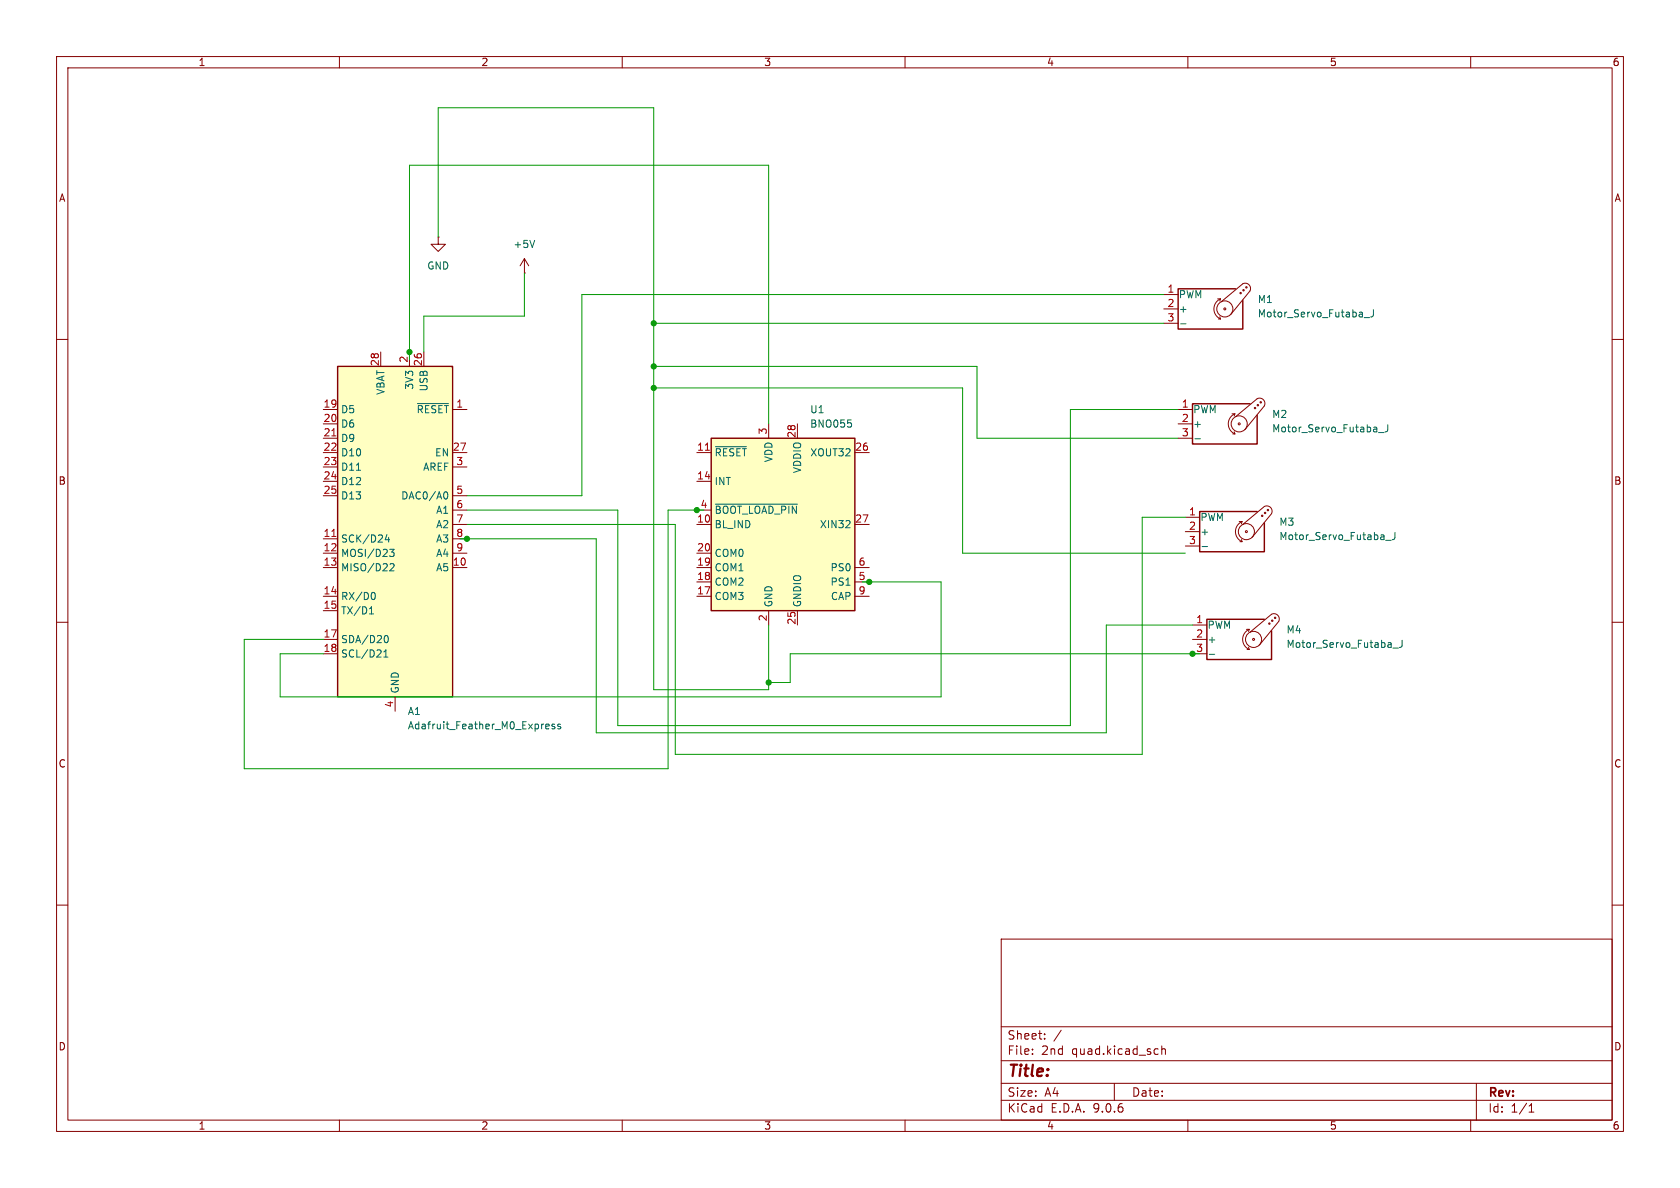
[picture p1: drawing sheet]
<svg xmlns="http://www.w3.org/2000/svg" width="297mm" height="210mm" viewBox="0 0 297 210" stroke-linecap="round" stroke-linejoin="round" font-family="sans-serif">
<g fill="none" stroke="#840000" stroke-width=".18">
<path d="M10 10h277v190h-277zM12 12h273v186h-273zM60 10v2M110 10v2M160 10v2M210 10v2M260 10v2M10 60h2M285 60h2M10 110h2M285 110h2M10 160h2"/>
<path d="M177 166h108v32h-108zM285 160h2M60 198v2M110 198v2M160 198v2M177 194.5h108M177 191.5h108M177 187.5h108M177 181.5h108M182.5 186.3v.1M182.5 185.5v.1M184.7 183.6v.1"/>
<path d="M184.7 182.8v.1M187.6 182.1l-1.3 2M197 191.5v3M204.6 185.4l.1 .1M204.7 186.3l-.1 .1M205.4 184.9v1.5M205.4 185.5l.2-.1 .4 .1v.9M210 198v2M260 198v2M261 191.5v6.5M270.3 196.6h.9M270.3 195.5l.4-.4v1.5"/>
</g>
<path d="M59.7 64.8h20.3v58.4h-20.3z" fill="#ffffc2"/>
<path d="M218.4 51.1h-10.1v7.1h11.4v-5.1M59.7 64.8h20.3v58.4h-20.3zM221 71.4h-10.2v7.1h11.4v-5.1M222.2 90.4h-10.1v7.1h11.4v-5M223.5 109.5h-10.1v7.1h11.4v-5.1" fill="none" stroke="#840000" stroke-width=".25"/>
<g fill="none" stroke="#840000" stroke-width=".18">
<path d="M77.5 41.9v1.3h1.2l-1.2 1.3-1.3-1.3h1.3M77.5 41.9h.1M92.7 48.3h.1M92.7 45.7l-.8 1.3M92.7 45.7l.8 1.3M92.7 45.7v2.6M205.7 52.1h2.6M205.7 54.6h2.6M205.7 57.2h2.6M215.3 52.8h.5M215.4 56.4h.4M215.6 56l.2 .4"/>
<path d="M215.8 52.8a1.94 1.94 0 0 0-1.2 1.8 1.94 1.94 0 0 0 1.2 1.8M215.8 52.8l-.2 .4M215.9 53.3l3.8-3.1a.94 .94 0 0 1 1.1 .1 .94 .94 0 0 1 .2 1.1l-3.4 4.2M57.1 72.4h2.6M57.1 74.9h2.6M57.1 77.5h2.6M67.3 62.2v2.6M72.4 62.2v2.6M74.9 62.2v2.6M80 72.4h2.5M208.3 72.4h2.5M208.3 74.9h2.5"/>
<path d="M208.3 77.5h2.5M217.8 73.2h.5M217.9 76.7h.4M218.2 76.3l.1 .4M218.3 73.2a1.94 1.94 0 0 0-1.2 1.7 1.94 1.94 0 0 0 1.2 1.8M218.3 73.2l-.1 .3M223.5 71.8a.94 .94 0 0 0-.2-1.1 .94 .94 0 0 0-1.1-.2l-3.8 3.2M223.5 71.8l-3.4 4.1M57.1 80h2.6M57.1 82.6h2.6M57.1 85.1h2.6M57.1 87.6h2.6"/>
<path d="M57.1 95.3h2.6M57.1 97.8h2.6M80 80h2.5M80 82.6h2.5M80 87.6h2.5M80 95.3h2.5M80 97.8h2.5M80 90.2h2.5M80 92.7h2.5M209.5 91.4h2.6M209.5 94h2.6M209.5 96.5h2.6"/>
<path d="M219.1 92.2h.5M219.2 95.8h.4M219.5 95.4l.1 .4M219.6 92.2a1.94 1.94 0 0 0-1.2 1.8 1.94 1.94 0 0 0 1.2 1.8M219.6 92.2l-.1 .4M224.8 90.8a.94 .94 0 0 0-.2-1.1 .94 .94 0 0 0-1.1-.2l-3.8 3.2M224.8 90.8l-3.4 4.2M57.1 100.3h2.6M57.1 105.4h2.6M57.1 108h2.6M57.1 113h2.6M57.1 115.6h2.6"/>
<path d="M80 100.3h2.5M210.8 113h2.6M210.8 115.6h2.6M210.8 110.5h2.6M220.3 111.3h.6M220.5 114.8h.4M220.7 114.4l.2 .4M220.9 111.3a1.94 1.94 0 0 0-1.2 1.7 1.94 1.94 0 0 0 1.2 1.8M220.9 111.3l-.2 .3M221 111.8l3.8-3.2a.94 .94 0 0 1 1.1 .2 .94 .94 0 0 1 .2 1.1l-3.5 4.1M69.8 123.2v2.5"/>
<circle cx="216.5" cy="54.6" r=".18"/>
<circle cx="216.5" cy="54.6" r="1.42"/>
<circle cx="219.3" cy="51.8" r=".13"/>
<circle cx="219.8" cy="51.3" r=".13"/>
<circle cx="220.3" cy="50.8" r=".13"/>
<circle cx="219.1" cy="74.9" r=".18"/>
<circle cx="219.1" cy="74.9" r="1.42"/>
<circle cx="221.9" cy="72.1" r=".13"/>
<circle cx="222.4" cy="71.6" r=".13"/>
<circle cx="222.9" cy="71.1" r=".13"/>
<circle cx="220.3" cy="94" r=".18"/>
<circle cx="220.3" cy="94" r="1.42"/>
<circle cx="223.1" cy="91.2" r=".13"/>
<circle cx="223.6" cy="90.7" r=".13"/>
<circle cx="224.2" cy="90.2" r=".13"/>
<circle cx="221.6" cy="113" r=".18"/>
<circle cx="221.6" cy="113" r="1.42"/>
<circle cx="224.4" cy="110.2" r=".13"/>
<circle cx="224.9" cy="109.7" r=".13"/>
<circle cx="225.4" cy="109.2" r=".13"/>
</g>
<path d="M58.7 77.1h.7M58.7 94.8h.7" fill="none" stroke="#a90000" stroke-width=".18"/>
<g fill="none" stroke="#006464" stroke-width=".18">
<path d="M94.5 42.5l-.4 1.3M208.7 57.2h1M241.2 56.1h.9M242.8 54.8v.9a.41 .41 0 0 1-.5 .3M73.8 71.3h5.5M211.2 77.6h1M243.7 76.5h1M245.3 75.1v.9a.41 .41 0 0 1-.4 .3M63 83.1h.7M68.4 94.5l-.3 .9h.8M68.7 95v.8M68.9 97.1h.8l-.5 .5 .4 .1v.5l-.2 .2-.5-.1"/>
<path d="M68.9 99.8l.5-.2 .3 .4-.8 .9h.8M78.7 86.9a.68 .68 0 0 1 .5 .7 .68 .68 0 0 1-.5 .6M212.5 96.6h1M245 95.5h.9M246.6 94.1v.9a.41 .41 0 0 1-.5 .4M65.3 108.5h.7M65.4 107.6l.3-.3v1.2M65.9 104.7a.68 .68 0 0 1 .5 .7 .68 .68 0 0 1-.5 .6M67.9 116.1h.7M67.9 115.2l.3-.3v1.2M68.1 112.4l.1-.1a.68 .68 0 0 1 .5 .7 .68 .68 0 0 1-.5 .6l-.1-.1M213.8 115.7h1"/>
<path d="M246.2 114.6h1M247.9 113.2v.9a.41 .41 0 0 1-.5 .3M96.5 128.8h.5M96.5 128.1l.4-.1 .2 .3-.6 .1M98 128.1l-.3-.1-.1 .2v.2l.4 .1v.3h-.4M99.1 128.1l-.3-.1-.2 .2 .1 .2 .4 .1v.3h-.5"/>
</g>
<path d="M125.7 77.5h25.4v30.5h-25.4z" fill="#ffffc2"/>
<path d="M125.7 77.5h25.4v30.5h-25.4z" fill="none" stroke="#840000" stroke-width=".25"/>
<g fill="none" stroke="#840000" stroke-width=".18">
<path d="M135.9 74.9v2.6M141 74.9v2.6M123.2 80h2.5M123.2 85.1h2.5M123.2 90.2h2.5M123.2 92.7h2.5M123.2 97.8h2.5M151.1 80h2.6M151.1 92.7h2.6M123.2 100.3h2.5M123.2 102.9h2.5M123.2 105.4h2.5"/>
<path d="M135.9 108v2.5M141 108v2.5M151.1 100.3h2.6M151.1 102.9h2.6M151.1 105.4h2.6"/>
</g>
<path d="M126.5 79h5.5M149.9 74.2h.6M150.4 74.8l.1 .2-.1 .4M126.5 89.1h14.5" fill="none" stroke="#006464" stroke-width=".18"/>
<path d="M124.7 79.6h.7" fill="none" stroke="#a90000" stroke-width=".18"/>
<g fill="none" stroke="#009600" stroke-width=".18">
<path d="M77.5 41.9v-22.8h38.1v102.8h20.3v-11.4M92.7 48.3v7.6h-17.8v6.3M115.6 57.2h90.1M205.7 52.1h-102.8v35.5h-20.4M72.4 63.5v-34.3h63.5v45.7M115.6 64.8h57.1v12.7h35.6M115.6 68.6h54.6v29.2h39.3M208.3 72.4h-19.1v55.9h-80v-38.1h-26.7M81.3 95.3h24.1v34.2h90.2v-19h15.2M123.2 90.2h-5.1v45.7h-74.9v-22.9h13.9M209.5 91.4h-7.6v42h-82.5v-40.7h-36.9M152.4 102.9h14v20.3h-116.9v-7.6h7.6"/>
<path d="M212.1 115.6h-72.4v5.1h-3.8"/>
</g>
<g fill="#009600" stroke="#009600" stroke-width=".18">
<circle cx="135.9" cy="120.7" r=".46"/>
<circle cx="115.6" cy="64.8" r=".46"/>
<circle cx="115.6" cy="68.6" r=".46"/>
<circle cx="123.2" cy="90.2" r=".46"/>
<circle cx="115.6" cy="57.2" r=".46"/>
<circle cx="72.4" cy="62.2" r=".46"/>
<circle cx="82.5" cy="95.3" r=".46"/>
<circle cx="210.8" cy="115.6" r=".46"/>
<circle cx="153.7" cy="102.9" r=".46"/>
</g>
<text font-size="2.8" fill="#840000" x="178" y="190.9">Title:</text>
<g font-size="2.1" fill="#840000">
<text x="178" y="184">Sheet:</text>
<text x="178" y="186.7">File:</text>
<text x="184.1" y="186.7">2nd</text>
<text x="189.5" y="186.7">quad.kicad_sch</text>
<text x="178" y="196.9">KiCad</text>
<text x="178" y="194.1">Size:</text>
<text x="184.7" y="194.1">A4</text>
<text x="185.7" y="196.9">E.D.A.</text>
<text x="193.3" y="196.9">9.0.6</text>
<text x="200" y="194.1">Date:</text>
<text x="263" y="194.3">Rev:</text>
<text x="263" y="196.9">Id:</text>
<text x="267.1" y="196.9">1/1</text>
</g>
<g font-size="1.8" fill="#840000">
<text x="35" y="11.9">1</text>
<text x="85" y="11.9">2</text>
<text x="135" y="11.9">3</text>
<text x="185" y="11.9">4</text>
<text x="235" y="11.9">5</text>
<text x="285" y="11.9">6</text>
<text x="10.3" y="35.9">A</text>
<text x="285.3" y="35.9">A</text>
<text x="10.3" y="85.9">B</text>
<text x="285.3" y="85.9">B</text>
<text x="10.3" y="135.9">C</text>
<text x="285.3" y="135.9">C</text>
<text x="10.3" y="185.9">D</text>
<text x="285.3" y="185.9">D</text>
<text x="35" y="199.9">1</text>
<text x="85" y="199.9">2</text>
<text x="135" y="199.9">3</text>
<text x="185" y="199.9">4</text>
<text x="235" y="199.9">5</text>
<text x="285" y="199.9">6</text>
</g>
<g font-size="1.8" fill="#006464">
<text x="75.4" y="47.9">GND</text>
<text x="90.7" y="44">+5V</text>
<text x="208.3" y="52.9">PWM</text>
<text x="222.3" y="53.8">M1</text>
<text x="208.3" y="55.5">+</text>
<text x="222.3" y="56.3">Motor_Servo_Futaba_J</text>
<text x="68.2" y="69.9" transform="rotate(-90 68.2 69.9)">VBAT</text>
<text x="73.3" y="69" transform="rotate(-90 73.3 69)">3V3</text>
<text x="75.8" y="69.3" transform="rotate(-90 75.8 69.3)">USB</text>
<text x="60.2" y="73.3">D5</text>
<text x="60.2" y="75.8">D6</text>
<text x="73.6" y="73.3">~{RESET}</text>
<text x="143.1" y="75.8">BNO055</text>
<text x="143.1" y="73.3">U1</text>
<text x="210.8" y="73.3">PWM</text>
<text x="210.8" y="75.8">+</text>
<text x="224.8" y="74.1">M2</text>
<text x="224.8" y="76.6">Motor_Servo_Futaba_J</text>
<text x="60.2" y="78.3">D9</text>
<text x="60.2" y="80.9">D10</text>
<text x="60.2" y="83.4">D11</text>
<text x="74.7" y="83.4">AREF</text>
<text x="76.8" y="80.9">EN</text>
<text x="126.2" y="80.9">~{RESET}</text>
<text x="136.8" y="81.8" transform="rotate(-90 136.8 81.8)">VDD</text>
<text x="141.8" y="83.7" transform="rotate(-90 141.8 83.7)">VDDIO</text>
<text x="143.2" y="80.9">XOUT32</text>
<text x="60.2" y="86">D12</text>
<text x="60.2" y="88.5">D13</text>
<text x="70.8" y="88.5">DAC0/A0</text>
<text x="126.2" y="86">INT</text>
<text x="77" y="91">A1</text>
<text x="77" y="93.6">A2</text>
<text x="126.2" y="91">~{BOOT_LOAD_PIN}</text>
<text x="126.2" y="93.6">BL_IND</text>
<text x="144.9" y="93.6">XIN32</text>
<text x="212.1" y="92.3">PWM</text>
<text x="212.1" y="94.8">+</text>
<text x="226.1" y="93.1">M3</text>
<text x="226.1" y="95.7">Motor_Servo_Futaba_J</text>
<text x="60.2" y="96.1">SCK/D24</text>
<text x="60.2" y="98.7">MOSI/D23</text>
<text x="60.2" y="101.2">MISO/D22</text>
<text x="77" y="96.1">A3</text>
<text x="77" y="98.7">A4</text>
<text x="77" y="101.2">A5</text>
<text x="126.2" y="98.7">COM0</text>
<text x="126.2" y="101.2">COM1</text>
<text x="146.7" y="101.2">PS0</text>
<text x="60.2" y="106.3">RX/D0</text>
<text x="126.2" y="103.7">COM2</text>
<text x="126.2" y="106.3">COM3</text>
<text x="136.8" y="107.4" transform="rotate(-90 136.8 107.4)">GND</text>
<text x="141.8" y="107.4" transform="rotate(-90 141.8 107.4)">GNDIO</text>
<text x="146.7" y="103.7">PS1</text>
<text x="146.8" y="106.3">CAP</text>
<text x="60.2" y="108.8">TX/D1</text>
<text x="60.2" y="113.9">SDA/D20</text>
<text x="213.4" y="111.4">PWM</text>
<text x="213.4" y="113.9">+</text>
<text x="227.3" y="112.2">M4</text>
<text x="60.2" y="116.4">SCL/D21</text>
<text x="227.3" y="114.7">Motor_Servo_Futaba_J</text>
<text x="70.7" y="122.7" transform="rotate(-90 70.7 122.7)">GND</text>
<text x="72" y="126.6">A1</text>
<text x="72" y="129.1">Adafruit_Feather_M0_Express</text>
</g>
<g font-size="1.8" fill="#a90000">
<text x="206.3" y="51.8">1</text>
<text x="206.3" y="54.4">2</text>
<text x="206.3" y="56.9">3</text>
<text x="67.1" y="64.8" transform="rotate(-90 67.1 64.8)">28</text>
<text x="72.1" y="64.2" transform="rotate(-90 72.1 64.2)">2</text>
<text x="74.7" y="64.8" transform="rotate(-90 74.7 64.8)">26</text>
<text x="57.1" y="72.1">19</text>
<text x="57.1" y="74.7">20</text>
<text x="57.1" y="77.2">21</text>
<text x="80.6" y="72.1">1</text>
<text x="135.6" y="76.9" transform="rotate(-90 135.6 76.9)">3</text>
<text x="140.7" y="77.5" transform="rotate(-90 140.7 77.5)">28</text>
<text x="208.8" y="72.1">1</text>
<text x="208.8" y="74.7">2</text>
<text x="208.8" y="77.2">3</text>
<text x="57.1" y="79.8">22</text>
<text x="57.1" y="82.3">23</text>
<text x="80" y="79.8">27</text>
<text x="80.6" y="82.3">3</text>
<text x="123.1" y="79.8">11</text>
<text x="151.1" y="79.8">26</text>
<text x="57.1" y="84.8">24</text>
<text x="57.1" y="87.4">25</text>
<text x="80.6" y="87.4">5</text>
<text x="80.6" y="89.9">6</text>
<text x="123.1" y="84.8">14</text>
<text x="57.1" y="95">11</text>
<text x="80.6" y="92.5">7</text>
<text x="80.6" y="95">8</text>
<text x="123.1" y="92.5">10</text>
<text x="151.1" y="92.5">27</text>
<text x="210.1" y="91.2">1</text>
<text x="210.1" y="93.7">2</text>
<text x="57.1" y="97.5">12</text>
<text x="57.1" y="100.1">13</text>
<text x="80" y="100.1">10</text>
<text x="80.6" y="97.5">9</text>
<text x="123.1" y="97.5">20</text>
<text x="123.1" y="100.1">19</text>
<text x="151.7" y="100.1">6</text>
<text x="210.1" y="96.3">3</text>
<text x="57.1" y="105.2">14</text>
<text x="57.1" y="107.7">15</text>
<text x="123.1" y="102.6">18</text>
<text x="123.1" y="105.2">17</text>
<text x="151.7" y="102.6">5</text>
<text x="151.7" y="105.2">9</text>
<text x="57.1" y="112.8">17</text>
<text x="135.6" y="109.9" transform="rotate(-90 135.6 109.9)">2</text>
<text x="140.7" y="110.5" transform="rotate(-90 140.7 110.5)">25</text>
<text x="211.4" y="110.2">1</text>
<text x="211.4" y="112.8">2</text>
<text x="57.1" y="115.3">18</text>
<text x="211.4" y="115.3">3</text>
<text x="69.6" y="125.2" transform="rotate(-90 69.6 125.2)">4</text>
</g>
<text font-size="1.8" fill="#009600" x="123.8" y="89.9">4</text>
</svg>
